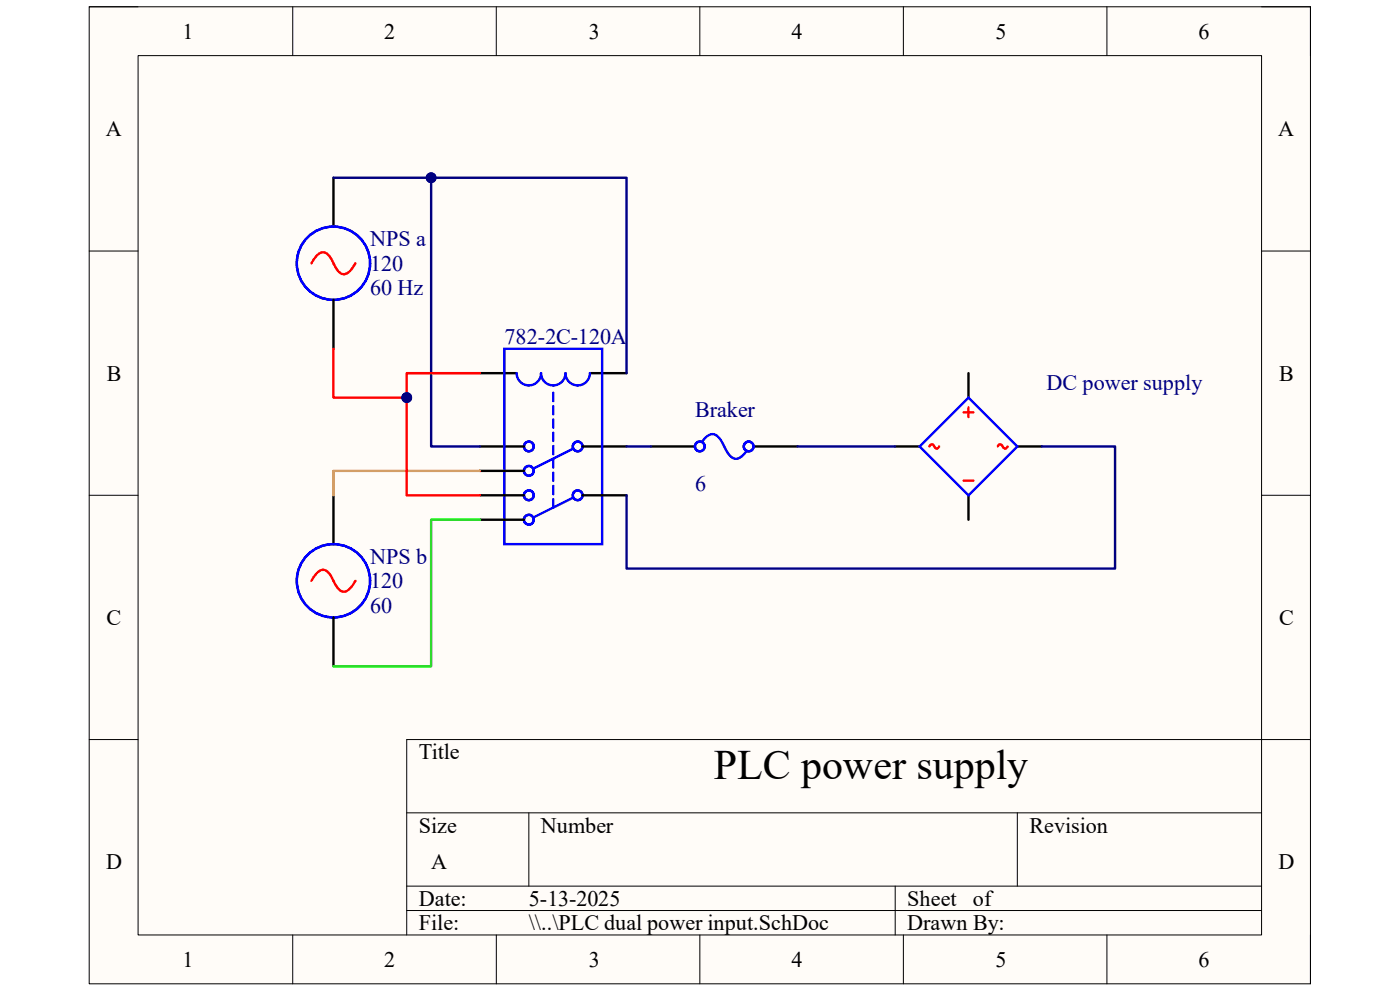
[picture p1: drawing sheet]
<svg xmlns="http://www.w3.org/2000/svg" width="297mm" height="210mm" viewBox="0 0 297 210" stroke-linecap="round" stroke-linejoin="round" font-family="sans-serif">
<path d="M18.9 1.4h259.1v207.3h-259.1z" fill-rule="evenodd" fill="#fffcf8"/>
<path d="M18.9 1.4h259.1v207.3h-259.1z" fill="none" stroke="#000" stroke-width=".21"/>
<path d="M29.3 11.8h238.3v186.5h-238.3z" fill-rule="evenodd" fill="#fffcf8"/>
<g fill="none" stroke="#000" stroke-width=".21">
<path d="M18.9 1.4h10.4M29.3 11.8h238.3v186.5h-238.3zM62.1 1.4v10.4M105.3 1.4v10.4M148.5 1.4v10.4M191.7 1.4v10.4M234.8 1.4v10.4M267.6 1.4h10.4v10.4M18.9 53.3h10.4M267.6 53.3h10.4M18.9 105.1h10.4M267.6 105.1h10.4"/>
<path d="M18.9 156.9h10.4M278 156.9h-191.7v41.4M86.3 172.4h181.3M112.2 172.4v15.6M215.8 172.4v15.6M62.1 198.3v10.4M86.3 188h181.3M86.3 193.2h181.3M105.3 198.3v10.4M148.5 198.3v10.4M189.9 188v10.3M191.7 198.3v10.4"/>
<path d="M234.8 198.3v10.4M278 198.3v10.4"/>
</g>
<g fill="none" stroke="#00f" stroke-width=".51">
<path d="M107 74h20.7v41.4h-20.7zM109.6 79.2a2.59 2.59 0 0 0 2.6 2.6 2.59 2.59 0 0 0 2.6-2.6 2.59 2.59 0 0 0 2.6 2.6 2.59 2.59 0 0 0 2.6-2.6 2.59 2.59 0 0 0 2.6 2.6 2.59 2.59 0 0 0 2.5-2.6M117.4 83.3v1.8M117.4 86.2v1.7M117.4 89v1.7M117.4 91.8v1.8M117.4 94.6v1.8M117.4 97.4v1.8M121.5 95.2l-8.3 4.2M149 93.7a2.44 2.44 0 0 1 2.6-1.5 7.1 7.1 0 0 1 2.5 3.3 2.47 2.47 0 0 0 2.5 1.8 3.6 3.6 0 0 0 1.7-1.6M205.5 84.3l10.3 10.4-10.3 10.4-10.4-10.4zM117.4 100.3v1.7"/>
<path d="M117.4 103.1v1.7M117.4 105.9v1.8M121.5 105.6l-8.3 4.1"/>
<circle cx="70.7" cy="55.8" r="7.8"/>
<circle cx="112.2" cy="94.7" r="1.04"/>
<circle cx="112.2" cy="99.9" r="1.04"/>
<circle cx="122.6" cy="94.7" r="1.04"/>
<circle cx="148.5" cy="94.7" r="1.04"/>
<circle cx="158.8" cy="94.7" r="1.04"/>
<circle cx="112.2" cy="105.1" r="1.04"/>
<circle cx="112.2" cy="110.2" r="1.04"/>
<circle cx="122.6" cy="105.1" r="1.04"/>
<circle cx="70.7" cy="123.2" r="7.8"/>
</g>
<g fill="none" stroke="#000" stroke-width=".51">
<path d="M70.7 37.7v10.4M70.7 63.6v10.4M101.8 79.2h7.8M125.1 79.2h7.8M205.5 79.2v5.1M101.8 94.7h9.4M101.8 99.9h9.4M123.6 94.7h9.3M138.1 94.7h9.3M159.9 94.7h9.3M189.9 94.7h5.2M215.8 94.7h5.2"/>
<path d="M70.7 105.1v10.3M101.8 105.1h9.4M101.8 110.3h9.4M123.6 105.1h9.3M205.5 105.1v5.2M70.7 131v10.3"/>
</g>
<path d="M66.1 55.8a3.4 3.4 0 0 1 2.5-2.3 3.6 3.6 0 0 1 2.2 2.4 3.4 3.4 0 0 0 2.1 2.3 3.4 3.4 0 0 0 2.5-2.4M197.2 94.7a.56 .56 0 0 1 .6-.4 .56 .56 0 0 1 .5 .5l.1 .2a.47 .47 0 0 0 .5 .1 .47 .47 0 0 0 .4-.4M204.4 87.5h2.1M205.5 86.4v2.1M211.7 94.7a.56 .56 0 0 1 .6-.4 .56 .56 0 0 1 .5 .5l.1 .2a.47 .47 0 0 0 .5 .1 .47 .47 0 0 0 .4-.4M204.4 102h2.1M66.1 123.2a3.4 3.4 0 0 1 2.5-2.3 3.6 3.6 0 0 1 2.2 2.4 3.4 3.4 0 0 0 2.1 2.2 3.4 3.4 0 0 0 2.5-2.3" fill="none" stroke="#f00" stroke-width=".51"/>
<path d="M70.7 37.7h20.8v57h10.3" fill="none" stroke="#000080" stroke-width=".51"/>
<circle cx="91.5" cy="37.7" r="1.04" fill="#000080"/>
<circle cx="91.5" cy="37.7" r="1.04" fill="none" stroke="#000080" stroke-width=".21"/>
<path d="M101.8 99.9h-31.1v5.2" fill="none" stroke="#f90" stroke-width=".51"/>
<path d="M70.7 74v10.3h15.6v20.8h15.5" fill="none" stroke="#f00" stroke-width=".51"/>
<circle cx="86.3" cy="84.3" r="1.04" fill="#000080"/>
<circle cx="86.3" cy="84.3" r="1.04" fill="none" stroke="#000080" stroke-width=".21"/>
<path d="M101.8 110.3h-10.3v31h-20.8" fill="none" stroke="#0f0" stroke-width=".51"/>
<path d="M91.5 37.7h41.4v41.5" fill="none" stroke="#000080" stroke-width=".51"/>
<circle cx="91.5" cy="37.7" r="1.04" fill="#000080"/>
<circle cx="91.5" cy="37.7" r="1.04" fill="none" stroke="#000080" stroke-width=".21"/>
<path d="M101.8 79.2h-15.5v5.1" fill="none" stroke="#f00" stroke-width=".51"/>
<circle cx="86.3" cy="84.3" r="1.04" fill="#000080"/>
<circle cx="86.3" cy="84.3" r="1.04" fill="none" stroke="#000080" stroke-width=".21"/>
<path d="M132.9 94.7h5.2M169.2 94.7h20.7M221 94.7h15.6v25.9h-103.7v-15.5" fill="none" stroke="#000080" stroke-width=".51"/>
<text font-size="8.9" x="151.4" y="165.3">PLC power supply</text>
<g font-size="4.7">
<text x="38.7" y="8.2">1</text>
<text x="81.5" y="8.2">2</text>
<text x="124.9" y="8.2">3</text>
<text x="167.9" y="8.2">4</text>
<text x="211.2" y="8.2">5</text>
<text x="254.3" y="8.2">6</text>
<text x="22.4" y="28.9">A</text>
<text x="271.1" y="28.9">A</text>
<text x="22.7" y="80.7">B</text>
<text x="271.4" y="80.7">B</text>
<text x="22.6" y="132.5">C</text>
<text x="271.4" y="132.5">C</text>
<text x="88.9" y="161.1">Title</text>
<text x="88.9" y="176.6">Size</text>
<text x="114.8" y="176.6">Number</text>
<text x="218.4" y="176.6">Revision</text>
<text x="22.5" y="184.4">D</text>
<text x="91.5" y="184.4">A</text>
<text x="271.2" y="184.4">D</text>
<text x="88.9" y="192.2">Date:</text>
<text x="88.9" y="197.3">File:</text>
<text x="112.2" y="192.2">5-13-2025</text>
<text x="112.2" y="197.3">\\..\PLC dual power input.SchDoc</text>
<text x="192.5" y="197.3">Drawn By:</text>
<text x="192.5" y="192.2">Sheet</text>
<text x="206.4" y="192.2">of</text>
<text x="38.7" y="205.1">1</text>
<text x="81.5" y="205.1">2</text>
<text x="124.9" y="205.1">3</text>
<text x="167.9" y="205.1">4</text>
<text x="211.2" y="205.1">5</text>
<text x="254.3" y="205.1">6</text>
</g>
<g font-size="4.7" fill="#000080">
<text x="78.5" y="52.2">NPS a</text>
<text x="78.5" y="57.4">120</text>
<text x="78.5" y="62.6">60 Hz</text>
<text x="107" y="73">782-2C-120A</text>
<text x="222" y="82.8">DC power supply</text>
<text x="147.4" y="88.5">Braker</text>
<text x="147.4" y="104.1">6</text>
<text x="78.5" y="119.6">NPS b</text>
<text x="78.5" y="124.8">120</text>
<text x="78.5" y="130">60</text>
</g>
</svg>
